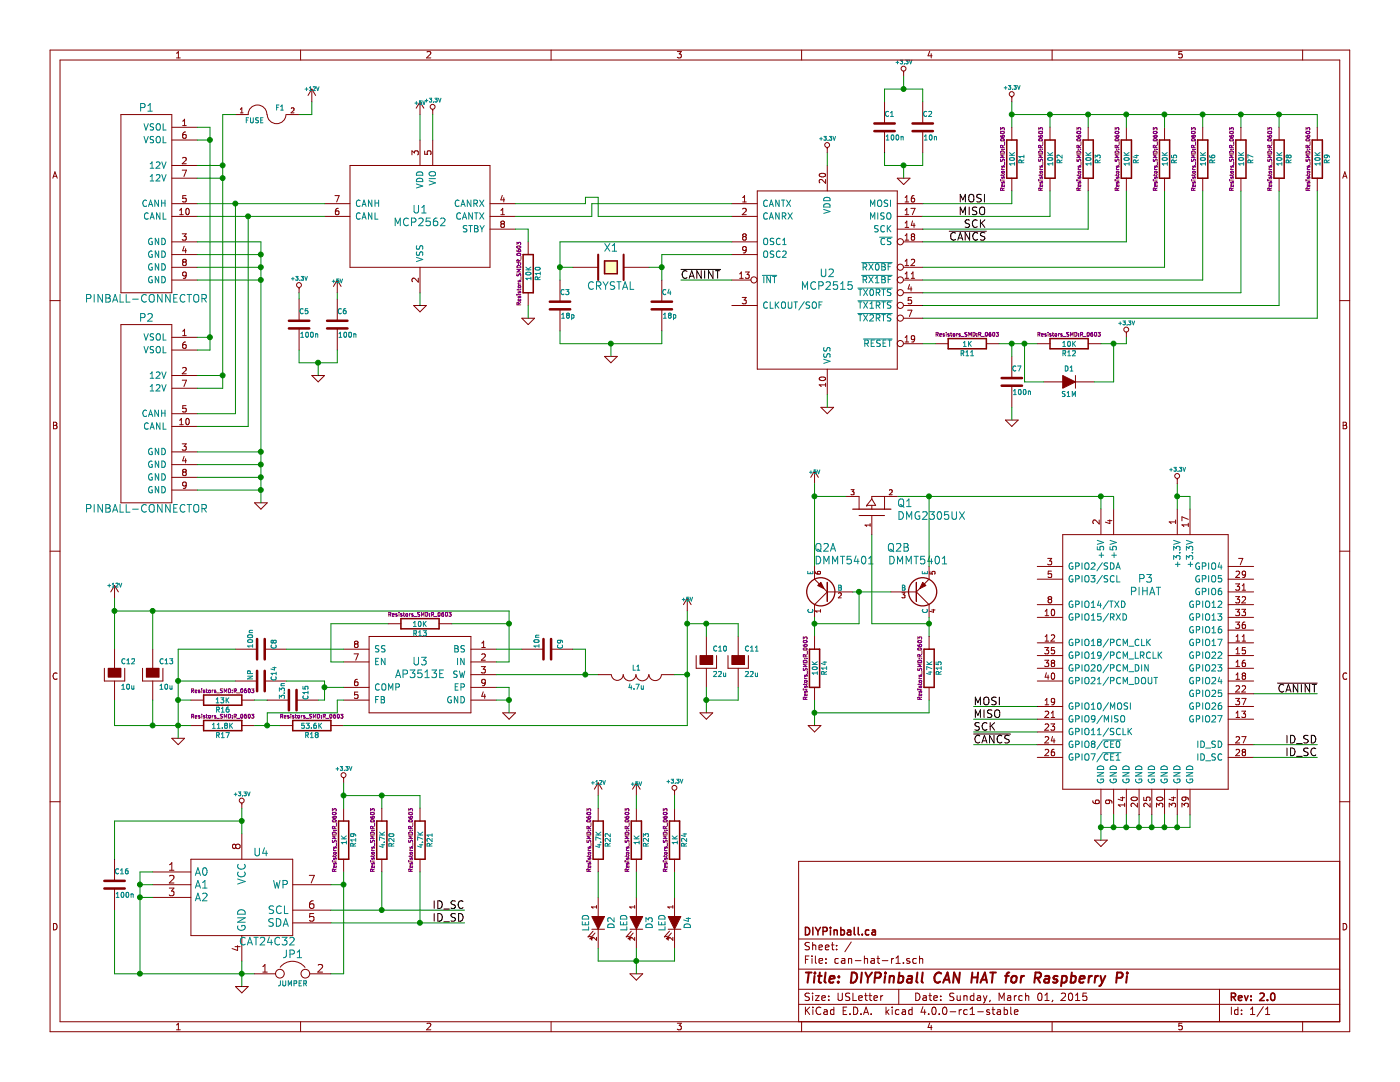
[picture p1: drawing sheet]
EESchema Schematic File Version 2
LIBS:can-hat-r1-rescue
LIBS:power
LIBS:device
LIBS:transistors
LIBS:conn
LIBS:linear
LIBS:regul
LIBS:74xx
LIBS:cmos4000
LIBS:adc-dac
LIBS:memory
LIBS:xilinx
LIBS:microcontrollers
LIBS:dsp
LIBS:microchip
LIBS:analog_switches
LIBS:motorola
LIBS:texas
LIBS:intel
LIBS:audio
LIBS:interface
LIBS:digital-audio
LIBS:philips
LIBS:display
LIBS:cypress
LIBS:siliconi
LIBS:opto
LIBS:atmel
LIBS:contrib
LIBS:valves
LIBS:diypinball-parts
LIBS:can-hat-r1-cache
EELAYER 25 0
EELAYER END
$Descr USLetter 11000 8500
encoding utf-8
Sheet 1 1
Title "DIYPinball CAN HAT for Raspberry Pi"
Date "Sunday, March 01, 2015"
Rev "2.0"
Comp "DIYPinball.ca"
Comment1 ""
Comment2 ""
Comment3 ""
Comment4 ""
$EndDescr
$Comp
L PINBALL-CONNECTOR P1
U 1 1
P 1150 1600
F 0 "P1" H 1150 2350 60  0000 C CNN
F 1 "PINBALL-CONNECTOR" H 1150 850 60  0000 C CNN
F 2 "PinballParts:PINBALL-CONNECTOR-V" H 1350 1650 60  0001 C CNN
F 3 "" H 1350 1650 60  0000 C CNN
	1    1150 1600
	1    0    0    -1  
$EndComp
$Comp
L PINBALL-CONNECTOR P2
U 1 1
P 1150 3250
F 0 "P2" H 1150 4000 60  0000 C CNN
F 1 "PINBALL-CONNECTOR" H 1150 2500 60  0000 C CNN
F 2 "PinballParts:PINBALL-CONNECTOR-V" H 1350 3300 60  0001 C CNN
F 3 "" H 1350 3300 60  0000 C CNN
	1    1150 3250
	1    0    0    -1  
$EndComp
$Comp
L MCP2562 U1
U 1 1
P 3300 1700
F 0 "U1" H 3300 1750 60  0000 C CNN
F 1 "MCP2562" H 3300 1650 60  0000 C CNN
F 2 "Housings_SOIC:SOIC-8_3.9x4.9mm_Pitch1.27mm" H 3300 1700 60  0001 C CNN
F 3 "" H 3300 1700 60  0000 C CNN
	1    3300 1700
	-1   0    0    -1  
$EndComp
$Comp
L MCP2515 U2
U 1 1
P 6500 2200
F 0 "U2" H 6500 2250 60  0000 C CNN
F 1 "MCP2515" H 6500 2150 60  0000 C CNN
F 2 "Housings_SSOP:SSOP-20_4.4x6.5mm_Pitch0.65mm" H 6500 2200 60  0001 C CNN
F 3 "" H 6500 2200 60  0000 C CNN
	1    6500 2200
	-1   0    0    -1  
$EndComp
$Comp
L AP3513E U3
U 1 1
P 3300 5300
F 0 "U3" H 3300 5400 60  0000 C CNN
F 1 "AP3513E" H 3300 5300 60  0000 C CNN
F 2 "Housings_SOIC:SOIC-8-1EP_3.9x4.9mm_Pitch1.27mm" H 3300 5300 60  0001 C CNN
F 3 "" H 3300 5300 60  0000 C CNN
	1    3300 5300
	-1   0    0    -1  
$EndComp
$Comp
L GND-RESCUE-can-hat-r1 #PWR01
U 1 1
P 2050 3950
F 0 "#PWR01" H 2050 3950 30  0001 C CNN
F 1 "GND" H 2050 3880 30  0001 C CNN
F 2 "" H 2050 3950 60  0000 C CNN
F 3 "" H 2050 3950 60  0000 C CNN
	1    2050 3950
	1    0    0    -1  
$EndComp
$Comp
L GND-RESCUE-can-hat-r1 #PWR02
U 1 1
P 3300 2400
F 0 "#PWR02" H 3300 2400 30  0001 C CNN
F 1 "GND" H 3300 2330 30  0001 C CNN
F 2 "" H 3300 2400 60  0000 C CNN
F 3 "" H 3300 2400 60  0000 C CNN
	1    3300 2400
	1    0    0    -1  
$EndComp
$Comp
L +5V #PWR03
U 1 1
P 3300 900
F 0 "#PWR03" H 3300 990 20  0001 C CNN
F 1 "+5V" H 3300 990 30  0000 C CNN
F 2 "" H 3300 900 60  0000 C CNN
F 3 "" H 3300 900 60  0000 C CNN
	1    3300 900 
	1    0    0    -1  
$EndComp
$Comp
L +3,3V #PWR04
U 1 1
P 3400 900
F 0 "#PWR04" H 3400 860 30  0001 C CNN
F 1 "+3,3V" H 3400 1010 30  0000 C CNN
F 2 "" H 3400 900 60  0000 C CNN
F 3 "" H 3400 900 60  0000 C CNN
	1    3400 900 
	1    0    0    -1  
$EndComp
$Comp
L +3,3V #PWR05
U 1 1
P 6500 1200
F 0 "#PWR05" H 6500 1160 30  0001 C CNN
F 1 "+3,3V" H 6500 1310 30  0000 C CNN
F 2 "" H 6500 1200 60  0000 C CNN
F 3 "" H 6500 1200 60  0000 C CNN
	1    6500 1200
	1    0    0    -1  
$EndComp
$Comp
L GND-RESCUE-can-hat-r1 #PWR06
U 1 1
P 6500 3200
F 0 "#PWR06" H 6500 3200 30  0001 C CNN
F 1 "GND" H 6500 3130 30  0001 C CNN
F 2 "" H 6500 3200 60  0000 C CNN
F 3 "" H 6500 3200 60  0000 C CNN
	1    6500 3200
	1    0    0    -1  
$EndComp
$Comp
L GND-RESCUE-can-hat-r1 #PWR07
U 1 1
P 4000 5600
F 0 "#PWR07" H 4000 5600 30  0001 C CNN
F 1 "GND" H 4000 5530 30  0001 C CNN
F 2 "" H 4000 5600 60  0000 C CNN
F 3 "" H 4000 5600 60  0000 C CNN
	1    4000 5600
	-1   0    0    -1  
$EndComp
Text Label 5350 2200 0    60   ~ 0
~CANINT
Text Label 7750 1600 2    60   ~ 0
MOSI
Text Label 7750 1700 2    60   ~ 0
MISO
Text Label 7750 1800 2    60   ~ 0
SCK
Text Label 7750 1900 2    60   ~ 0
~CANCS
$Comp
L PIHAT P3
U 1 1
P 9000 5200
F 0 "P3" H 9000 5850 60  0000 C CNN
F 1 "PIHAT" H 9000 5750 60  0000 C CNN
F 2 "PinballParts:PIHAT" H 9000 5350 60  0001 C CNN
F 3 "" H 9000 5350 60  0000 C CNN
	1    9000 5200
	1    0    0    -1  
$EndComp
$Comp
L GND-RESCUE-can-hat-r1 #PWR08
U 1 1
P 8650 6600
F 0 "#PWR08" H 8650 6600 30  0001 C CNN
F 1 "GND" H 8650 6530 30  0001 C CNN
F 2 "" H 8650 6600 60  0000 C CNN
F 3 "" H 8650 6600 60  0000 C CNN
	1    8650 6600
	1    0    0    -1  
$EndComp
Text Label 7650 5650 0    60   ~ 0
MISO
Text Label 7650 5550 0    60   ~ 0
MOSI
Text Label 7650 5750 0    60   ~ 0
SCK
Text Label 7650 5850 0    60   ~ 0
~CANCS
Text Label 10350 5450 2    60   ~ 0
~CANINT
Text Label 10350 5850 2    60   ~ 0
ID_SD
Text Label 10350 5950 2    60   ~ 0
ID_SC
$Comp
L R-RESCUE-can-hat-r1 R1
U 1 1
P 7950 1250
F 0 "R1" V 8030 1250 40  0000 C CNN
F 1 "10K" V 7957 1251 40  0000 C CNN
F 2 "Resistors_SMD:R_0603" V 7880 1250 30  0000 C CNN
F 3 "" H 7950 1250 30  0000 C CNN
	1    7950 1250
	1    0    0    -1  
$EndComp
$Comp
L R-RESCUE-can-hat-r1 R2
U 1 1
P 8250 1250
F 0 "R2" V 8330 1250 40  0000 C CNN
F 1 "10K" V 8257 1251 40  0000 C CNN
F 2 "Resistors_SMD:R_0603" V 8180 1250 30  0000 C CNN
F 3 "" H 8250 1250 30  0000 C CNN
	1    8250 1250
	1    0    0    -1  
$EndComp
$Comp
L R-RESCUE-can-hat-r1 R3
U 1 1
P 8550 1250
F 0 "R3" V 8630 1250 40  0000 C CNN
F 1 "10K" V 8557 1251 40  0000 C CNN
F 2 "Resistors_SMD:R_0603" V 8480 1250 30  0000 C CNN
F 3 "" H 8550 1250 30  0000 C CNN
	1    8550 1250
	1    0    0    -1  
$EndComp
$Comp
L R-RESCUE-can-hat-r1 R4
U 1 1
P 8850 1250
F 0 "R4" V 8930 1250 40  0000 C CNN
F 1 "10K" V 8857 1251 40  0000 C CNN
F 2 "Resistors_SMD:R_0603" V 8780 1250 30  0000 C CNN
F 3 "" H 8850 1250 30  0000 C CNN
	1    8850 1250
	1    0    0    -1  
$EndComp
$Comp
L R-RESCUE-can-hat-r1 R5
U 1 1
P 9150 1250
F 0 "R5" V 9230 1250 40  0000 C CNN
F 1 "10K" V 9157 1251 40  0000 C CNN
F 2 "Resistors_SMD:R_0603" V 9080 1250 30  0000 C CNN
F 3 "" H 9150 1250 30  0000 C CNN
	1    9150 1250
	1    0    0    -1  
$EndComp
$Comp
L R-RESCUE-can-hat-r1 R6
U 1 1
P 9450 1250
F 0 "R6" V 9530 1250 40  0000 C CNN
F 1 "10K" V 9457 1251 40  0000 C CNN
F 2 "Resistors_SMD:R_0603" V 9380 1250 30  0000 C CNN
F 3 "" H 9450 1250 30  0000 C CNN
	1    9450 1250
	1    0    0    -1  
$EndComp
$Comp
L R-RESCUE-can-hat-r1 R7
U 1 1
P 9750 1250
F 0 "R7" V 9830 1250 40  0000 C CNN
F 1 "10K" V 9757 1251 40  0000 C CNN
F 2 "Resistors_SMD:R_0603" V 9680 1250 30  0000 C CNN
F 3 "" H 9750 1250 30  0000 C CNN
	1    9750 1250
	1    0    0    -1  
$EndComp
$Comp
L R-RESCUE-can-hat-r1 R8
U 1 1
P 10050 1250
F 0 "R8" V 10130 1250 40  0000 C CNN
F 1 "10K" V 10057 1251 40  0000 C CNN
F 2 "Resistors_SMD:R_0603" V 9980 1250 30  0000 C CNN
F 3 "" H 10050 1250 30  0000 C CNN
	1    10050 1250
	1    0    0    -1  
$EndComp
$Comp
L R-RESCUE-can-hat-r1 R9
U 1 1
P 10350 1250
F 0 "R9" V 10430 1250 40  0000 C CNN
F 1 "10K" V 10357 1251 40  0000 C CNN
F 2 "Resistors_SMD:R_0603" V 10280 1250 30  0000 C CNN
F 3 "" H 10350 1250 30  0000 C CNN
	1    10350 1250
	1    0    0    -1  
$EndComp
$Comp
L +3,3V #PWR09
U 1 1
P 7950 800
F 0 "#PWR09" H 7950 760 30  0001 C CNN
F 1 "+3,3V" H 7950 910 30  0000 C CNN
F 2 "" H 7950 800 60  0000 C CNN
F 3 "" H 7950 800 60  0000 C CNN
	1    7950 800 
	1    0    0    -1  
$EndComp
$Comp
L C-RESCUE-can-hat-r1 C1
U 1 1
P 6950 1000
F 0 "C1" H 6950 1100 40  0000 L CNN
F 1 "100n" H 6956 915 40  0000 L CNN
F 2 "Capacitors_SMD:C_0603" H 6988 850 30  0001 C CNN
F 3 "" H 6950 1000 60  0000 C CNN
	1    6950 1000
	1    0    0    -1  
$EndComp
$Comp
L C-RESCUE-can-hat-r1 C2
U 1 1
P 7250 1000
F 0 "C2" H 7250 1100 40  0000 L CNN
F 1 "10n" H 7256 915 40  0000 L CNN
F 2 "Capacitors_SMD:C_0603" H 7288 850 30  0001 C CNN
F 3 "" H 7250 1000 60  0000 C CNN
	1    7250 1000
	1    0    0    -1  
$EndComp
$Comp
L GND-RESCUE-can-hat-r1 #PWR010
U 1 1
P 7100 1400
F 0 "#PWR010" H 7100 1400 30  0001 C CNN
F 1 "GND" H 7100 1330 30  0001 C CNN
F 2 "" H 7100 1400 60  0000 C CNN
F 3 "" H 7100 1400 60  0000 C CNN
	1    7100 1400
	1    0    0    -1  
$EndComp
$Comp
L +3,3V #PWR011
U 1 1
P 7100 600
F 0 "#PWR011" H 7100 560 30  0001 C CNN
F 1 "+3,3V" H 7100 710 30  0000 C CNN
F 2 "" H 7100 600 60  0000 C CNN
F 3 "" H 7100 600 60  0000 C CNN
	1    7100 600 
	1    0    0    -1  
$EndComp
$Comp
L C-RESCUE-can-hat-r1 C5
U 1 1
P 2350 2550
F 0 "C5" H 2350 2650 40  0000 L CNN
F 1 "100n" H 2356 2465 40  0000 L CNN
F 2 "Capacitors_SMD:C_0603" H 2388 2400 30  0001 C CNN
F 3 "" H 2350 2550 60  0000 C CNN
	1    2350 2550
	1    0    0    -1  
$EndComp
$Comp
L C-RESCUE-can-hat-r1 C6
U 1 1
P 2650 2550
F 0 "C6" H 2650 2650 40  0000 L CNN
F 1 "100n" H 2656 2465 40  0000 L CNN
F 2 "Capacitors_SMD:C_0603" H 2688 2400 30  0001 C CNN
F 3 "" H 2650 2550 60  0000 C CNN
	1    2650 2550
	1    0    0    -1  
$EndComp
$Comp
L GND-RESCUE-can-hat-r1 #PWR012
U 1 1
P 2500 2950
F 0 "#PWR012" H 2500 2950 30  0001 C CNN
F 1 "GND" H 2500 2880 30  0001 C CNN
F 2 "" H 2500 2950 60  0000 C CNN
F 3 "" H 2500 2950 60  0000 C CNN
	1    2500 2950
	1    0    0    -1  
$EndComp
$Comp
L +3,3V #PWR013
U 1 1
P 2350 2300
F 0 "#PWR013" H 2350 2260 30  0001 C CNN
F 1 "+3,3V" H 2350 2410 30  0000 C CNN
F 2 "" H 2350 2300 60  0000 C CNN
F 3 "" H 2350 2300 60  0000 C CNN
	1    2350 2300
	1    0    0    -1  
$EndComp
$Comp
L +5V #PWR014
U 1 1
P 2650 2300
F 0 "#PWR014" H 2650 2390 20  0001 C CNN
F 1 "+5V" H 2650 2390 30  0000 C CNN
F 2 "" H 2650 2300 60  0000 C CNN
F 3 "" H 2650 2300 60  0000 C CNN
	1    2650 2300
	1    0    0    -1  
$EndComp
$Comp
L R-RESCUE-can-hat-r1 R11
U 1 1
P 7600 2700
F 0 "R11" V 7680 2700 40  0000 C CNN
F 1 "1K" V 7607 2701 40  0000 C CNN
F 2 "Resistors_SMD:R_0603" V 7530 2700 30  0000 C CNN
F 3 "" H 7600 2700 30  0000 C CNN
	1    7600 2700
	0    1    1    0   
$EndComp
$Comp
L C-RESCUE-can-hat-r1 C7
U 1 1
P 7950 3000
F 0 "C7" H 7950 3100 40  0000 L CNN
F 1 "100n" H 7956 2915 40  0000 L CNN
F 2 "Capacitors_SMD:C_0603" H 7988 2850 30  0001 C CNN
F 3 "" H 7950 3000 60  0000 C CNN
	1    7950 3000
	1    0    0    -1  
$EndComp
$Comp
L R-RESCUE-can-hat-r1 R12
U 1 1
P 8400 2700
F 0 "R12" V 8480 2700 40  0000 C CNN
F 1 "10K" V 8407 2701 40  0000 C CNN
F 2 "Resistors_SMD:R_0603" V 8330 2700 30  0000 C CNN
F 3 "" H 8400 2700 30  0000 C CNN
	1    8400 2700
	0    1    1    0   
$EndComp
$Comp
L DIODE D1
U 1 1
P 8400 3000
F 0 "D1" H 8400 3100 40  0000 C CNN
F 1 "S1M" H 8400 2900 40  0000 C CNN
F 2 "Diodes_SMD:Diode-SMA_Standard" H 8400 3000 60  0001 C CNN
F 3 "" H 8400 3000 60  0000 C CNN
	1    8400 3000
	1    0    0    -1  
$EndComp
$Comp
L GND-RESCUE-can-hat-r1 #PWR015
U 1 1
P 7950 3300
F 0 "#PWR015" H 7950 3300 30  0001 C CNN
F 1 "GND" H 7950 3230 30  0001 C CNN
F 2 "" H 7950 3300 60  0000 C CNN
F 3 "" H 7950 3300 60  0000 C CNN
	1    7950 3300
	1    0    0    -1  
$EndComp
$Comp
L +3,3V #PWR016
U 1 1
P 8850 2650
F 0 "#PWR016" H 8850 2610 30  0001 C CNN
F 1 "+3,3V" H 8850 2760 30  0000 C CNN
F 2 "" H 8850 2650 60  0000 C CNN
F 3 "" H 8850 2650 60  0000 C CNN
	1    8850 2650
	1    0    0    -1  
$EndComp
$Comp
L R-RESCUE-can-hat-r1 R10
U 1 1
P 4150 2150
F 0 "R10" V 4230 2150 40  0000 C CNN
F 1 "10K" V 4157 2151 40  0000 C CNN
F 2 "Resistors_SMD:R_0603" V 4080 2150 30  0000 C CNN
F 3 "" H 4150 2150 30  0000 C CNN
	1    4150 2150
	1    0    0    -1  
$EndComp
$Comp
L GND-RESCUE-can-hat-r1 #PWR017
U 1 1
P 4150 2500
F 0 "#PWR017" H 4150 2500 30  0001 C CNN
F 1 "GND" H 4150 2430 30  0001 C CNN
F 2 "" H 4150 2500 60  0000 C CNN
F 3 "" H 4150 2500 60  0000 C CNN
	1    4150 2500
	1    0    0    -1  
$EndComp
$Comp
L CRYSTAL X1
U 1 1
P 4800 2100
F 0 "X1" H 4800 2250 60  0000 C CNN
F 1 "CRYSTAL" H 4800 1950 60  0000 C CNN
F 2 "Crystals_Oscillators_SMD:Q_49U3HMS" H 4800 2100 60  0001 C CNN
F 3 "" H 4800 2100 60  0000 C CNN
	1    4800 2100
	1    0    0    -1  
$EndComp
$Comp
L C-RESCUE-can-hat-r1 C3
U 1 1
P 4400 2400
F 0 "C3" H 4400 2500 40  0000 L CNN
F 1 "18p" H 4406 2315 40  0000 L CNN
F 2 "Capacitors_SMD:C_0603" H 4438 2250 30  0001 C CNN
F 3 "" H 4400 2400 60  0000 C CNN
	1    4400 2400
	1    0    0    -1  
$EndComp
$Comp
L C-RESCUE-can-hat-r1 C4
U 1 1
P 5200 2400
F 0 "C4" H 5200 2500 40  0000 L CNN
F 1 "18p" H 5206 2315 40  0000 L CNN
F 2 "Capacitors_SMD:C_0603" H 5238 2250 30  0001 C CNN
F 3 "" H 5200 2400 60  0000 C CNN
	1    5200 2400
	1    0    0    -1  
$EndComp
$Comp
L GND-RESCUE-can-hat-r1 #PWR018
U 1 1
P 4800 2800
F 0 "#PWR018" H 4800 2800 30  0001 C CNN
F 1 "GND" H 4800 2730 30  0001 C CNN
F 2 "" H 4800 2800 60  0000 C CNN
F 3 "" H 4800 2800 60  0000 C CNN
	1    4800 2800
	1    0    0    -1  
$EndComp
$Comp
L 24C16 U4
U 1 1
P 1900 7050
F 0 "U4" H 2050 7400 60  0000 C CNN
F 1 "CAT24C32" H 2100 6700 60  0000 C CNN
F 2 "Housings_SOIC:SOIC-8_3.9x4.9mm_Pitch1.27mm" H 1900 7050 60  0001 C CNN
F 3 "" H 1900 7050 60  0000 C CNN
	1    1900 7050
	1    0    0    -1  
$EndComp
$Comp
L GND-RESCUE-can-hat-r1 #PWR019
U 1 1
P 1900 7750
F 0 "#PWR019" H 1900 7750 30  0001 C CNN
F 1 "GND" H 1900 7680 30  0001 C CNN
F 2 "" H 1900 7750 60  0000 C CNN
F 3 "" H 1900 7750 60  0000 C CNN
	1    1900 7750
	1    0    0    -1  
$EndComp
$Comp
L +3,3V #PWR020
U 1 1
P 1900 6350
F 0 "#PWR020" H 1900 6310 30  0001 C CNN
F 1 "+3,3V" H 1900 6460 30  0000 C CNN
F 2 "" H 1900 6350 60  0000 C CNN
F 3 "" H 1900 6350 60  0000 C CNN
	1    1900 6350
	1    0    0    -1  
$EndComp
$Comp
L C-RESCUE-can-hat-r1 C16
U 1 1
P 900 6950
F 0 "C16" H 900 7050 40  0000 L CNN
F 1 "100n" H 906 6865 40  0000 L CNN
F 2 "Capacitors_SMD:C_0603" H 938 6800 30  0001 C CNN
F 3 "" H 900 6950 60  0000 C CNN
	1    900  6950
	1    0    0    -1  
$EndComp
$Comp
L R-RESCUE-can-hat-r1 R19
U 1 1
P 2700 6600
F 0 "R19" V 2780 6600 40  0000 C CNN
F 1 "1K" V 2707 6601 40  0000 C CNN
F 2 "Resistors_SMD:R_0603" V 2630 6600 30  0000 C CNN
F 3 "" H 2700 6600 30  0000 C CNN
	1    2700 6600
	1    0    0    -1  
$EndComp
$Comp
L R-RESCUE-can-hat-r1 R20
U 1 1
P 3000 6600
F 0 "R20" V 3080 6600 40  0000 C CNN
F 1 "4.7K" V 3007 6601 40  0000 C CNN
F 2 "Resistors_SMD:R_0603" V 2930 6600 30  0000 C CNN
F 3 "" H 3000 6600 30  0000 C CNN
	1    3000 6600
	1    0    0    -1  
$EndComp
$Comp
L R-RESCUE-can-hat-r1 R21
U 1 1
P 3300 6600
F 0 "R21" V 3380 6600 40  0000 C CNN
F 1 "4.7K" V 3307 6601 40  0000 C CNN
F 2 "Resistors_SMD:R_0603" V 3230 6600 30  0000 C CNN
F 3 "" H 3300 6600 30  0000 C CNN
	1    3300 6600
	1    0    0    -1  
$EndComp
Wire Wire Line
	1650 2750 1550 2750
Wire Wire Line
	1650 1000 1650 2750
Wire Wire Line
	1650 1100 1550 1100
Wire Wire Line
	1550 1000 1650 1000
Connection ~ 1650 1100
Wire Wire Line
	1550 2650 1650 2650
Connection ~ 1650 2650
Wire Wire Line
	1750 2950 1550 2950
Wire Wire Line
	1750 900  1750 3050
Wire Wire Line
	1750 1300 1550 1300
Wire Wire Line
	1550 1400 1750 1400
Connection ~ 1750 1400
Wire Wire Line
	1750 3050 1550 3050
Connection ~ 1750 2950
Wire Wire Line
	1550 3250 1850 3250
Wire Wire Line
	1850 3250 1850 1600
Wire Wire Line
	1550 1600 2550 1600
Wire Wire Line
	1550 1700 2550 1700
Wire Wire Line
	1950 1700 1950 3350
Wire Wire Line
	1950 3350 1550 3350
Wire Wire Line
	1550 1900 2050 1900
Wire Wire Line
	2050 1900 2050 3950
Wire Wire Line
	2050 3850 1550 3850
Wire Wire Line
	1550 3750 2050 3750
Connection ~ 2050 3750
Wire Wire Line
	1550 3650 2050 3650
Connection ~ 2050 3650
Wire Wire Line
	1550 3550 2050 3550
Connection ~ 2050 3550
Wire Wire Line
	1550 2200 2050 2200
Connection ~ 2050 2200
Wire Wire Line
	1550 2100 2050 2100
Connection ~ 2050 2100
Wire Wire Line
	1550 2000 2050 2000
Connection ~ 2050 2000
Connection ~ 1850 1600
Connection ~ 1950 1700
Connection ~ 2050 3850
Connection ~ 1750 1300
Wire Wire Line
	3400 900  3400 1100
Wire Wire Line
	3300 900  3300 1100
Wire Wire Line
	6500 3200 6500 3100
Wire Wire Line
	6500 1300 6500 1200
Wire Wire Line
	3300 2400 3300 2300
Wire Wire Line
	3900 5400 4000 5400
Wire Wire Line
	4000 5400 4000 5600
Wire Wire Line
	3900 5500 4000 5500
Connection ~ 4000 5500
Wire Wire Line
	7250 1900 8850 1900
Wire Wire Line
	7250 1800 8550 1800
Wire Wire Line
	7250 1700 8250 1700
Wire Wire Line
	7250 1600 7950 1600
Wire Wire Line
	5350 2200 5750 2200
Wire Wire Line
	8650 6400 8650 6600
Wire Wire Line
	8650 6500 9350 6500
Wire Wire Line
	9350 6500 9350 6400
Connection ~ 8650 6500
Wire Wire Line
	9250 6400 9250 6500
Connection ~ 9250 6500
Wire Wire Line
	9150 6500 9150 6400
Connection ~ 9150 6500
Wire Wire Line
	9050 6400 9050 6500
Connection ~ 9050 6500
Wire Wire Line
	8950 6500 8950 6400
Connection ~ 8950 6500
Wire Wire Line
	8850 6400 8850 6500
Connection ~ 8850 6500
Wire Wire Line
	8750 6500 8750 6400
Connection ~ 8750 6500
Wire Wire Line
	10350 5450 9850 5450
Wire Wire Line
	7650 5850 8150 5850
Wire Wire Line
	7650 5750 8150 5750
Wire Wire Line
	7650 5650 8150 5650
Wire Wire Line
	7650 5550 8150 5550
Wire Wire Line
	10350 5850 9850 5850
Wire Wire Line
	10350 5950 9850 5950
Wire Wire Line
	7950 1600 7950 1500
Wire Wire Line
	8250 1700 8250 1500
Wire Wire Line
	8550 1800 8550 1500
Wire Wire Line
	8850 1900 8850 1500
Wire Wire Line
	7250 2100 9150 2100
Wire Wire Line
	9150 2100 9150 1500
Wire Wire Line
	7250 2200 9450 2200
Wire Wire Line
	9450 2200 9450 1500
Wire Wire Line
	7250 2300 9750 2300
Wire Wire Line
	9750 2300 9750 1500
Wire Wire Line
	7250 2400 10050 2400
Wire Wire Line
	10050 2400 10050 1500
Wire Wire Line
	7250 2500 10350 2500
Wire Wire Line
	10350 2500 10350 1500
Wire Wire Line
	7950 800  7950 1000
Wire Wire Line
	7950 900  10350 900 
Wire Wire Line
	10350 900  10350 1000
Connection ~ 7950 900 
Wire Wire Line
	10050 1000 10050 900 
Connection ~ 10050 900 
Wire Wire Line
	9750 1000 9750 900 
Connection ~ 9750 900 
Wire Wire Line
	9450 1000 9450 900 
Connection ~ 9450 900 
Wire Wire Line
	9150 1000 9150 900 
Connection ~ 9150 900 
Wire Wire Line
	8850 1000 8850 900 
Connection ~ 8850 900 
Wire Wire Line
	8550 1000 8550 900 
Connection ~ 8550 900 
Wire Wire Line
	8250 1000 8250 900 
Connection ~ 8250 900 
Wire Wire Line
	7100 600  7100 700 
Wire Wire Line
	6950 700  7250 700 
Wire Wire Line
	6950 700  6950 800 
Wire Wire Line
	7250 700  7250 800 
Connection ~ 7100 700 
Wire Wire Line
	6950 1200 6950 1300
Wire Wire Line
	6950 1300 7250 1300
Wire Wire Line
	7100 1300 7100 1400
Wire Wire Line
	7250 1300 7250 1200
Connection ~ 7100 1300
Wire Wire Line
	4150 1800 4050 1800
Wire Wire Line
	2500 2950 2500 2850
Wire Wire Line
	2350 2850 2650 2850
Wire Wire Line
	2350 2850 2350 2750
Wire Wire Line
	2650 2850 2650 2750
Connection ~ 2500 2850
Wire Wire Line
	2650 2300 2650 2350
Wire Wire Line
	2350 2300 2350 2350
Wire Wire Line
	8200 3000 8050 3000
Wire Wire Line
	8050 3000 8050 2700
Wire Wire Line
	7850 2700 8150 2700
Wire Wire Line
	7950 2800 7950 2700
Connection ~ 7950 2700
Connection ~ 8050 2700
Wire Wire Line
	8600 3000 8750 3000
Wire Wire Line
	8750 3000 8750 2700
Wire Wire Line
	8650 2700 8850 2700
Wire Wire Line
	7350 2700 7250 2700
Wire Wire Line
	7950 3300 7950 3200
Wire Wire Line
	8850 2700 8850 2650
Connection ~ 8750 2700
Wire Wire Line
	4150 2500 4150 2400
Wire Wire Line
	4150 1900 4150 1800
Wire Wire Line
	5750 1900 4400 1900
Wire Wire Line
	4400 1900 4400 2200
Wire Wire Line
	4400 2100 4500 2100
Wire Wire Line
	5750 2000 5200 2000
Wire Wire Line
	5200 2000 5200 2200
Wire Wire Line
	5200 2100 5100 2100
Connection ~ 4400 2100
Connection ~ 5200 2100
Wire Wire Line
	4800 2800 4800 2700
Wire Wire Line
	4400 2700 5200 2700
Wire Wire Line
	4400 2700 4400 2600
Wire Wire Line
	5200 2700 5200 2600
Connection ~ 4800 2700
Wire Wire Line
	9250 3800 9250 4000
Wire Wire Line
	9250 3900 9350 3900
Wire Wire Line
	9350 3900 9350 4000
Wire Wire Line
	8750 3900 8750 4000
Wire Wire Line
	7050 3900 8750 3900
Wire Wire Line
	8650 3900 8650 4000
Wire Wire Line
	1900 7550 1900 7750
Wire Wire Line
	900  7650 2000 7650
Wire Wire Line
	1100 6850 1100 7650
Wire Wire Line
	1100 6850 1200 6850
Connection ~ 1900 7650
Wire Wire Line
	1200 6950 1100 6950
Connection ~ 1100 6950
Wire Wire Line
	1200 7050 1100 7050
Connection ~ 1100 7050
Wire Wire Line
	1900 6350 1900 6550
Wire Wire Line
	1900 6450 900  6450
Wire Wire Line
	900  6450 900  6750
Connection ~ 1900 6450
Wire Wire Line
	900  7650 900  7150
Connection ~ 1100 7650
Wire Wire Line
	2600 6950 2700 6950
Wire Wire Line
	2700 6850 2700 7650
Wire Wire Line
	2600 7150 3650 7150
Wire Wire Line
	3000 7150 3000 6850
Wire Wire Line
	2600 7250 3650 7250
Wire Wire Line
	3300 7250 3300 6850
Connection ~ 3000 7150
Connection ~ 3300 7250
Text Label 3650 7250 2    60   ~ 0
ID_SD
Text Label 3650 7150 2    60   ~ 0
ID_SC
$Comp
L +3,3V #PWR021
U 1 1
P 2700 6150
F 0 "#PWR021" H 2700 6110 30  0001 C CNN
F 1 "+3,3V" H 2700 6260 30  0000 C CNN
F 2 "" H 2700 6150 60  0000 C CNN
F 3 "" H 2700 6150 60  0000 C CNN
	1    2700 6150
	1    0    0    -1  
$EndComp
Wire Wire Line
	2700 6150 2700 6350
Wire Wire Line
	2700 6250 3300 6250
Wire Wire Line
	3000 6250 3000 6350
Connection ~ 2700 6250
Wire Wire Line
	3300 6250 3300 6350
Connection ~ 3000 6250
$Comp
L JUMPER JP1
U 1 1
P 2300 7650
F 0 "JP1" H 2300 7800 60  0000 C CNN
F 1 "JUMPER" H 2300 7570 40  0000 C CNN
F 2 "open-project:S_JUMPER_2" H 2300 7650 60  0001 C CNN
F 3 "" H 2300 7650 60  0000 C CNN
	1    2300 7650
	1    0    0    -1  
$EndComp
Wire Wire Line
	2700 7650 2600 7650
Connection ~ 2700 6950
$Comp
L R-RESCUE-can-hat-r1 R13
U 1 1
P 3300 4900
F 0 "R13" V 3380 4900 40  0000 C CNN
F 1 "10K" V 3307 4901 40  0000 C CNN
F 2 "Resistors_SMD:R_0603" V 3230 4900 30  0000 C CNN
F 3 "" H 3300 4900 30  0000 C CNN
	1    3300 4900
	0    -1   1    0   
$EndComp
$Comp
L C-RESCUE-can-hat-r1 C15
U 1 1
P 2300 5500
F 0 "C15" H 2300 5600 40  0000 L CNN
F 1 "3.3n" H 2306 5415 40  0000 L CNN
F 2 "Capacitors_SMD:C_0603" H 2338 5350 30  0001 C CNN
F 3 "" H 2300 5500 60  0000 C CNN
	1    2300 5500
	0    1    -1   0   
$EndComp
$Comp
L R-RESCUE-can-hat-r1 R16
U 1 1
P 1750 5500
F 0 "R16" V 1830 5500 40  0000 C CNN
F 1 "13K" V 1757 5501 40  0000 C CNN
F 2 "Resistors_SMD:R_0603" V 1680 5500 30  0000 C CNN
F 3 "" H 1750 5500 30  0000 C CNN
	1    1750 5500
	0    -1   1    0   
$EndComp
$Comp
L C-RESCUE-can-hat-r1 C14
U 1 1
P 2050 5350
F 0 "C14" H 2050 5450 40  0000 L CNN
F 1 "NP" H 2056 5265 40  0000 L CNN
F 2 "Capacitors_SMD:C_0603" H 2088 5200 30  0001 C CNN
F 3 "" H 2050 5350 60  0000 C CNN
	1    2050 5350
	0    1    -1   0   
$EndComp
$Comp
L C-RESCUE-can-hat-r1 C8
U 1 1
P 2050 5100
F 0 "C8" H 2050 5200 40  0000 L CNN
F 1 "100n" H 2056 5015 40  0000 L CNN
F 2 "Capacitors_SMD:C_0603" H 2088 4950 30  0001 C CNN
F 3 "" H 2050 5100 60  0000 C CNN
	1    2050 5100
	0    1    -1   0   
$EndComp
Wire Wire Line
	2600 5200 2700 5200
Wire Wire Line
	2600 4900 2600 5200
Wire Wire Line
	2700 5100 2250 5100
Wire Wire Line
	2700 5400 2550 5400
Wire Wire Line
	2550 5350 2550 5500
Wire Wire Line
	2550 5500 2500 5500
Wire Wire Line
	2550 5350 2250 5350
Connection ~ 2550 5400
Wire Wire Line
	2100 5500 2000 5500
$Comp
L GND-RESCUE-can-hat-r1 #PWR022
U 1 1
P 1400 5800
F 0 "#PWR022" H 1400 5800 30  0001 C CNN
F 1 "GND" H 1400 5730 30  0001 C CNN
F 2 "" H 1400 5800 60  0000 C CNN
F 3 "" H 1400 5800 60  0000 C CNN
	1    1400 5800
	-1   0    0    -1  
$EndComp
Wire Wire Line
	1400 5100 1400 5800
Wire Wire Line
	1400 5100 1850 5100
Wire Wire Line
	1850 5350 1400 5350
Connection ~ 1400 5350
Wire Wire Line
	1500 5500 1400 5500
Connection ~ 1400 5500
$Comp
L C-RESCUE-can-hat-r1 C9
U 1 1
P 4300 5100
F 0 "C9" H 4300 5200 40  0000 L CNN
F 1 "10n" H 4306 5015 40  0000 L CNN
F 2 "Capacitors_SMD:C_0603" H 4338 4950 30  0001 C CNN
F 3 "" H 4300 5100 60  0000 C CNN
	1    4300 5100
	0    1    -1   0   
$EndComp
Wire Wire Line
	3900 5100 4100 5100
Wire Wire Line
	3900 5300 4700 5300
Wire Wire Line
	4600 5300 4600 5100
Wire Wire Line
	4600 5100 4500 5100
Wire Wire Line
	3050 4900 2600 4900
Wire Wire Line
	3550 4900 4000 4900
Wire Wire Line
	4000 4800 4000 5200
Wire Wire Line
	4000 5200 3900 5200
$Comp
L INDUCTOR L1
U 1 1
P 5000 5300
F 0 "L1" V 4950 5300 40  0000 C CNN
F 1 "4.7u" V 5100 5300 40  0000 C CNN
F 2 "Inductors:SELF-WE-PD-XXL" H 5000 5300 60  0001 C CNN
F 3 "" H 5000 5300 60  0000 C CNN
	1    5000 5300
	0    -1   1    0   
$EndComp
Connection ~ 4600 5300
$Comp
L R-RESCUE-can-hat-r1 R17
U 1 1
P 1750 5700
F 0 "R17" V 1830 5700 40  0000 C CNN
F 1 "11.8K" V 1757 5701 40  0000 C CNN
F 2 "Resistors_SMD:R_0603" V 1680 5700 30  0000 C CNN
F 3 "" H 1750 5700 30  0000 C CNN
	1    1750 5700
	0    -1   1    0   
$EndComp
$Comp
L R-RESCUE-can-hat-r1 R18
U 1 1
P 2450 5700
F 0 "R18" V 2530 5700 40  0000 C CNN
F 1 "53.6K" V 2457 5701 40  0000 C CNN
F 2 "Resistors_SMD:R_0603" V 2380 5700 30  0000 C CNN
F 3 "" H 2450 5700 30  0000 C CNN
	1    2450 5700
	0    -1   1    0   
$EndComp
Wire Wire Line
	2700 5500 2650 5500
Wire Wire Line
	2650 5500 2650 5600
Wire Wire Line
	2650 5600 2100 5600
Wire Wire Line
	2100 5600 2100 5700
Wire Wire Line
	2000 5700 2200 5700
Connection ~ 2100 5700
Wire Wire Line
	900  5700 1500 5700
Connection ~ 1400 5700
Wire Wire Line
	5400 5700 2700 5700
Wire Wire Line
	5400 4800 5400 5700
Wire Wire Line
	5400 5300 5300 5300
$Comp
L +5V #PWR023
U 1 1
P 5400 4800
F 0 "#PWR023" H 5400 4890 20  0001 C CNN
F 1 "+5V" H 5400 4890 30  0000 C CNN
F 2 "" H 5400 4800 60  0000 C CNN
F 3 "" H 5400 4800 60  0000 C CNN
	1    5400 4800
	1    0    0    -1  
$EndComp
Connection ~ 5400 5300
$Comp
L +12V #PWR024
U 1 1
P 900 4700
F 0 "#PWR024" H 900 4650 20  0001 C CNN
F 1 "+12V" H 900 4800 30  0000 C CNN
F 2 "" H 900 4700 60  0000 C CNN
F 3 "" H 900 4700 60  0000 C CNN
	1    900  4700
	1    0    0    -1  
$EndComp
Wire Wire Line
	900  4700 900  5100
Wire Wire Line
	900  4800 4000 4800
Connection ~ 4000 4900
$Comp
L CP-RESCUE-can-hat-r1 C12
U 1 1
P 900 5300
F 0 "C12" H 950 5400 40  0000 L CNN
F 1 "10u" H 950 5200 40  0000 L CNN
F 2 "Capacitors_SMD:c_elec_5x5.8" H 1000 5150 30  0001 C CNN
F 3 "" H 900 5300 300 0000 C CNN
	1    900  5300
	1    0    0    -1  
$EndComp
$Comp
L CP-RESCUE-can-hat-r1 C13
U 1 1
P 1200 5300
F 0 "C13" H 1250 5400 40  0000 L CNN
F 1 "10u" H 1250 5200 40  0000 L CNN
F 2 "Capacitors_SMD:c_elec_5x5.8" H 1300 5150 30  0001 C CNN
F 3 "" H 1200 5300 300 0000 C CNN
	1    1200 5300
	1    0    0    -1  
$EndComp
Wire Wire Line
	1200 5700 1200 5500
Wire Wire Line
	900  5700 900  5500
Connection ~ 1200 5700
Connection ~ 900  4800
Wire Wire Line
	1200 5100 1200 4800
Connection ~ 1200 4800
$Comp
L CP-RESCUE-can-hat-r1 C10
U 1 1
P 5550 5200
F 0 "C10" H 5600 5300 40  0000 L CNN
F 1 "22u" H 5600 5100 40  0000 L CNN
F 2 "Capacitors_SMD:c_elec_5x5.8" H 5650 5050 30  0001 C CNN
F 3 "" H 5550 5200 300 0000 C CNN
	1    5550 5200
	1    0    0    -1  
$EndComp
$Comp
L CP-RESCUE-can-hat-r1 C11
U 1 1
P 5800 5200
F 0 "C11" H 5850 5300 40  0000 L CNN
F 1 "22u" H 5850 5100 40  0000 L CNN
F 2 "Capacitors_SMD:c_elec_5x5.8" H 5900 5050 30  0001 C CNN
F 3 "" H 5800 5200 300 0000 C CNN
	1    5800 5200
	1    0    0    -1  
$EndComp
Wire Wire Line
	5550 5400 5550 5600
Wire Wire Line
	5550 5500 5800 5500
Wire Wire Line
	5800 5500 5800 5400
Wire Wire Line
	5400 4900 5800 4900
Wire Wire Line
	5800 4900 5800 5000
Connection ~ 5400 4900
Wire Wire Line
	5550 5000 5550 4900
Connection ~ 5550 4900
$Comp
L GND-RESCUE-can-hat-r1 #PWR025
U 1 1
P 5550 5600
F 0 "#PWR025" H 5550 5600 30  0001 C CNN
F 1 "GND" H 5550 5530 30  0001 C CNN
F 2 "" H 5550 5600 60  0000 C CNN
F 3 "" H 5550 5600 60  0000 C CNN
	1    5550 5600
	1    0    0    -1  
$EndComp
Connection ~ 5550 5500
$Comp
L R-RESCUE-can-hat-r1 R22
U 1 1
P 4700 6600
F 0 "R22" V 4780 6600 40  0000 C CNN
F 1 "4.7K" V 4707 6601 40  0000 C CNN
F 2 "Resistors_SMD:R_0603" V 4630 6600 30  0000 C CNN
F 3 "" H 4700 6600 30  0000 C CNN
	1    4700 6600
	1    0    0    -1  
$EndComp
$Comp
L R-RESCUE-can-hat-r1 R23
U 1 1
P 5000 6600
F 0 "R23" V 5080 6600 40  0000 C CNN
F 1 "1K" V 5007 6601 40  0000 C CNN
F 2 "Resistors_SMD:R_0603" V 4930 6600 30  0000 C CNN
F 3 "" H 5000 6600 30  0000 C CNN
	1    5000 6600
	1    0    0    -1  
$EndComp
$Comp
L R-RESCUE-can-hat-r1 R24
U 1 1
P 5300 6600
F 0 "R24" V 5380 6600 40  0000 C CNN
F 1 "1K" V 5307 6601 40  0000 C CNN
F 2 "Resistors_SMD:R_0603" V 5230 6600 30  0000 C CNN
F 3 "" H 5300 6600 30  0000 C CNN
	1    5300 6600
	1    0    0    -1  
$EndComp
$Comp
L LED-RESCUE-can-hat-r1 D2
U 1 1
P 4700 7250
F 0 "D2" H 4700 7350 50  0000 C CNN
F 1 "LED" H 4700 7150 50  0000 C CNN
F 2 "LEDs:LED-0603" H 4700 7250 60  0001 C CNN
F 3 "" H 4700 7250 60  0000 C CNN
	1    4700 7250
	0    1    1    0   
$EndComp
$Comp
L LED-RESCUE-can-hat-r1 D3
U 1 1
P 5000 7250
F 0 "D3" H 5000 7350 50  0000 C CNN
F 1 "LED" H 5000 7150 50  0000 C CNN
F 2 "LEDs:LED-0603" H 5000 7250 60  0001 C CNN
F 3 "" H 5000 7250 60  0000 C CNN
	1    5000 7250
	0    1    1    0   
$EndComp
$Comp
L LED-RESCUE-can-hat-r1 D4
U 1 1
P 5300 7250
F 0 "D4" H 5300 7350 50  0000 C CNN
F 1 "LED" H 5300 7150 50  0000 C CNN
F 2 "LEDs:LED-0603" H 5300 7250 60  0001 C CNN
F 3 "" H 5300 7250 60  0000 C CNN
	1    5300 7250
	0    1    1    0   
$EndComp
$Comp
L GND-RESCUE-can-hat-r1 #PWR026
U 1 1
P 5000 7650
F 0 "#PWR026" H 5000 7650 30  0001 C CNN
F 1 "GND" H 5000 7580 30  0001 C CNN
F 2 "" H 5000 7650 60  0000 C CNN
F 3 "" H 5000 7650 60  0000 C CNN
	1    5000 7650
	1    0    0    -1  
$EndComp
Wire Wire Line
	5000 7450 5000 7650
Wire Wire Line
	4700 7550 5300 7550
Wire Wire Line
	5300 7550 5300 7450
Connection ~ 5000 7550
Wire Wire Line
	4700 7550 4700 7450
Wire Wire Line
	4700 7050 4700 6850
Wire Wire Line
	5000 7050 5000 6850
Wire Wire Line
	5300 7050 5300 6850
$Comp
L +3,3V #PWR027
U 1 1
P 5300 6250
F 0 "#PWR027" H 5300 6210 30  0001 C CNN
F 1 "+3,3V" H 5300 6360 30  0000 C CNN
F 2 "" H 5300 6250 60  0000 C CNN
F 3 "" H 5300 6250 60  0000 C CNN
	1    5300 6250
	1    0    0    -1  
$EndComp
$Comp
L +5V #PWR028
U 1 1
P 5000 6250
F 0 "#PWR028" H 5000 6340 20  0001 C CNN
F 1 "+5V" H 5000 6340 30  0000 C CNN
F 2 "" H 5000 6250 60  0000 C CNN
F 3 "" H 5000 6250 60  0000 C CNN
	1    5000 6250
	1    0    0    -1  
$EndComp
$Comp
L +12V #PWR029
U 1 1
P 4700 6250
F 0 "#PWR029" H 4700 6200 20  0001 C CNN
F 1 "+12V" H 4700 6350 30  0000 C CNN
F 2 "" H 4700 6250 60  0000 C CNN
F 3 "" H 4700 6250 60  0000 C CNN
	1    4700 6250
	1    0    0    -1  
$EndComp
Wire Wire Line
	4700 6250 4700 6350
Wire Wire Line
	5000 6350 5000 6250
Wire Wire Line
	5300 6350 5300 6250
$Comp
L +3,3V #PWR030
U 1 1
P 9250 3800
F 0 "#PWR030" H 9250 3760 30  0001 C CNN
F 1 "+3,3V" H 9250 3910 30  0000 C CNN
F 2 "" H 9250 3800 60  0000 C CNN
F 3 "" H 9250 3800 60  0000 C CNN
	1    9250 3800
	1    0    0    -1  
$EndComp
Connection ~ 9250 3900
Connection ~ 8650 3900
$Comp
L +5V #PWR031
U 1 1
P 6400 3800
F 0 "#PWR031" H 6400 3890 20  0001 C CNN
F 1 "+5V" H 6400 3890 30  0000 C CNN
F 2 "" H 6400 3800 60  0000 C CNN
F 3 "" H 6400 3800 60  0000 C CNN
	1    6400 3800
	1    0    0    -1  
$EndComp
Wire Wire Line
	6650 3900 6400 3900
Wire Wire Line
	6400 3800 6400 4450
$Comp
L DMMT5401 Q2
U 1 1
P 6500 4650
F 0 "Q2" H 6600 4300 60  0000 R CNN
F 1 "DMMT5401" H 6600 4400 60  0000 R CNN
F 2 "Housings_SOT-23_SOT-143_TSOT-6:SOT-23-6" H 6500 4650 60  0001 C CNN
F 3 "" H 6500 4650 60  0000 C CNN
	1    6500 4650
	-1   0    0    1   
$EndComp
$Comp
L DMMT5401 Q2
U 2 1
P 7200 4650
F 0 "Q2" H 7150 4300 60  0000 R CNN
F 1 "DMMT5401" H 7450 4400 60  0000 R CNN
F 2 "Housings_SOT-23_SOT-143_TSOT-6:SOT-23-6" H 7200 4650 60  0001 C CNN
F 3 "" H 7200 4650 60  0000 C CNN
	2    7200 4650
	1    0    0    1   
$EndComp
Connection ~ 6400 3900
Wire Wire Line
	7300 4450 7300 3900
Connection ~ 7300 3900
Wire Wire Line
	6700 4650 7000 4650
Wire Wire Line
	6750 4650 6750 4900
Wire Wire Line
	6750 4900 6400 4900
Wire Wire Line
	6400 4850 6400 5000
Connection ~ 6750 4650
Wire Wire Line
	6850 4200 6850 4900
Wire Wire Line
	6850 4900 7300 4900
Wire Wire Line
	7300 4850 7300 5000
$Comp
L R-RESCUE-can-hat-r1 R14
U 1 1
P 6400 5250
F 0 "R14" V 6480 5250 40  0000 C CNN
F 1 "10K" V 6407 5251 40  0000 C CNN
F 2 "Resistors_SMD:R_0603" V 6330 5250 30  0000 C CNN
F 3 "" H 6400 5250 30  0000 C CNN
	1    6400 5250
	1    0    0    -1  
$EndComp
$Comp
L R-RESCUE-can-hat-r1 R15
U 1 1
P 7300 5250
F 0 "R15" V 7380 5250 40  0000 C CNN
F 1 "47K" V 7307 5251 40  0000 C CNN
F 2 "Resistors_SMD:R_0603" V 7230 5250 30  0000 C CNN
F 3 "" H 7300 5250 30  0000 C CNN
	1    7300 5250
	1    0    0    -1  
$EndComp
Connection ~ 7300 4900
Connection ~ 6400 4900
Wire Wire Line
	7300 5500 7300 5600
Wire Wire Line
	7300 5600 6400 5600
Wire Wire Line
	6400 5500 6400 5700
$Comp
L GND-RESCUE-can-hat-r1 #PWR032
U 1 1
P 6400 5700
F 0 "#PWR032" H 6400 5700 30  0001 C CNN
F 1 "GND" H 6400 5630 30  0001 C CNN
F 2 "" H 6400 5700 60  0000 C CNN
F 3 "" H 6400 5700 60  0000 C CNN
	1    6400 5700
	1    0    0    -1  
$EndComp
Connection ~ 6400 5600
$Comp
L FUSE F1
U 1 1
P 2100 900
F 0 "F1" H 2200 950 40  0000 C CNN
F 1 "FUSE" H 2000 850 40  0000 C CNN
F 2 "PinballParts:FC203-20MM" H 2100 900 60  0001 C CNN
F 3 "" H 2100 900 60  0000 C CNN
	1    2100 900 
	1    0    0    -1  
$EndComp
$Comp
L +12V #PWR033
U 1 1
P 2450 800
F 0 "#PWR033" H 2450 750 20  0001 C CNN
F 1 "+12V" H 2450 900 30  0000 C CNN
F 2 "" H 2450 800 60  0000 C CNN
F 3 "" H 2450 800 60  0000 C CNN
	1    2450 800 
	1    0    0    -1  
$EndComp
Wire Wire Line
	2450 800  2450 900 
Wire Wire Line
	2450 900  2350 900 
Wire Wire Line
	1850 900  1750 900 
$Comp
L P_MOSFET Q1
U 1 1
P 6850 4000
F 0 "Q1" V 6900 3800 60  0000 R CNN
F 1 "DMG2305UX" V 6800 3800 60  0000 R CNN
F 2 "Housings_SOT-23_SOT-143_TSOT-6:SOT23" H 6850 4000 60  0001 C CNN
F 3 "" H 6850 4000 60  0000 C CNN
	1    6850 4000
	0    -1   -1   0   
$EndComp
Wire Wire Line
	4050 1600 4600 1600
Wire Wire Line
	4600 1600 4600 1550
Wire Wire Line
	4600 1550 4700 1550
Wire Wire Line
	4700 1550 4700 1700
Wire Wire Line
	4700 1700 5750 1700
Wire Wire Line
	5750 1600 4650 1600
Wire Wire Line
	4650 1600 4650 1700
Wire Wire Line
	4650 1700 4050 1700
$EndSCHEMATC
